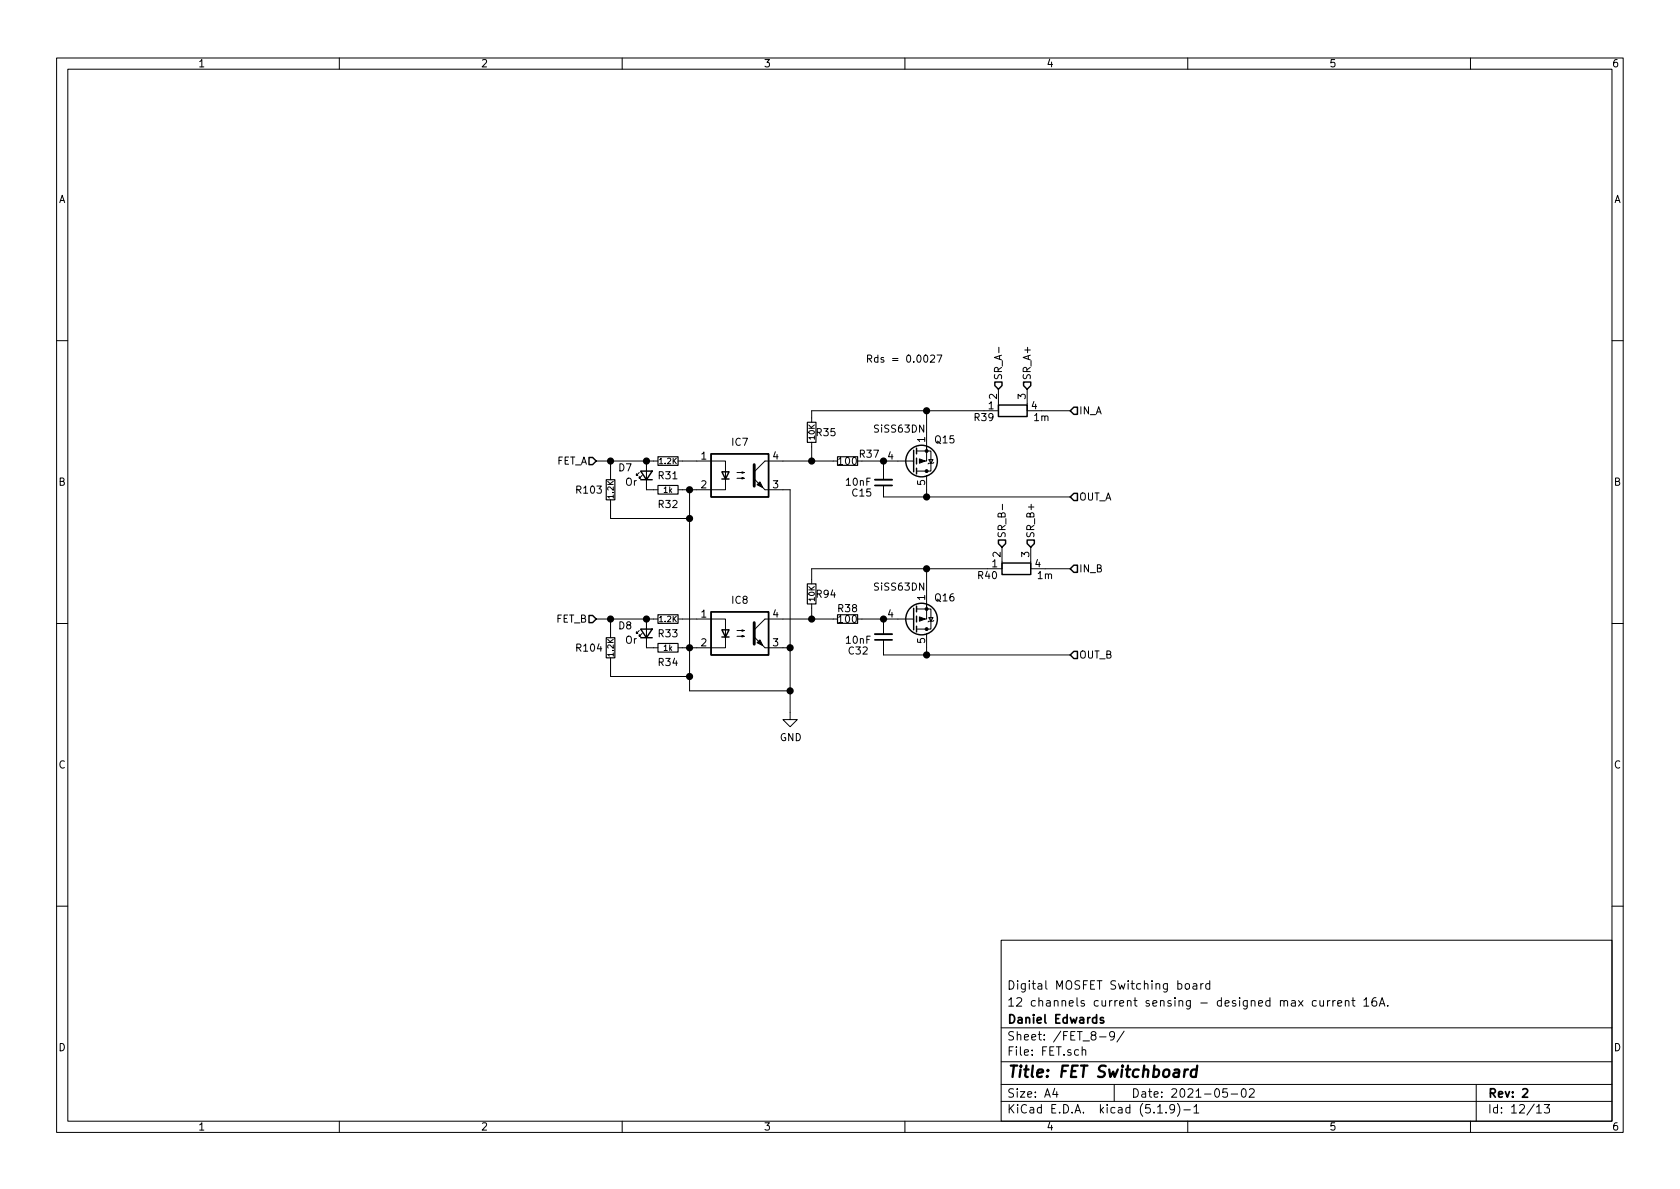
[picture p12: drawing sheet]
<svg xmlns="http://www.w3.org/2000/svg" width="297mm" height="210mm" viewBox="0 0 297 210" stroke-linecap="round" stroke-linejoin="round" font-family="sans-serif">
<g fill="none" stroke="#000" stroke-width=".18">
<path d="M10 10.3h277v189.9h-277zM12 12.2h273v186.1h-273zM60 10.3v1.9M110 10.3v1.9M160 10.3v1.9M210 10.3v1.9M260 10.3v1.9M10 60.2h2M143.5 78.2v3.3M162.1 79.8h2.5v3.5h-2.5M163.8 79v2.5h-1.2M163.8 72.6v7.2"/>
<path d="M164.5 62.9l.5-.1 .3 .3-.1 .2-.7 .8h.8M165.7 62.8h.8l-.5 1.3M176.5 68.8v3.8h-33v2.1M176.6 61.4v1M181.6 68.8v3.8h7.6M285 60.2h2M105.4 81.5h10.9M107.9 81.5v3.3M107.9 88.4v3.3h14M113 83.6l-.5 .5v-.3v.3h.3M113.5 84.1l-.5 .5v-.3v.3h.3M114.3 81.5v5.1h2"/>
<path d="M119.9 81.5h8.4v3.3M121.9 86.6v35.6h17.8M128.3 84.7v1.9h-8.4M130.3 84.6h1.3l-.4 .1v-.3l.4 .2M130.3 83.6h1.3l-.4 .1v-.3l.4 .2M135.3 86.6h4.4v40.6h1.3l-1.3 1.3-1.3-1.3h1.3M148.1 81.5h-12.8l-2 1.9M152.4 81.5h9.1M156.2 81.5v3.3M156.2 85.8v2.1h33M163.8 84.1v3.8M164.2 81.3h.8l-.4 .6z"/>
<path d="M165.1 81.8l-.1 .1h-.8l-.1 .1M177.2 96.8v3.8h-33.7v2.6M177.2 89.2v.9M182.2 96.8v3.8h7M10 110.3h2M105.4 109.5h10.9M107.9 109.5v3.3M107.9 116.3v3.3h14M113 111.5l-.5 .5v-.2v.2h.3M113.5 112l-.5 .5v-.2v.2h.3M114.3 109.5v5h2M119.9 109.5h8.4v3.3"/>
<path d="M128.3 112.6v1.9h-8.4M130.3 112.5h1.3l-.4 .1v-.2l.4 .1M130.3 111.5h1.3l-.4 .1v-.2l.4 .1M135.3 114.5h4.4M143.5 106.8v2.7M148.1 109.5h-12.8l-2 1.9M151.6 109.5h9.9M156.2 109.5v2.6M156.2 113.2v2.6h33M162.1 107.7h2.5v3.5h-2.5M163.8 106.9v2.6h-1.2M163.8 100.6v7.1"/>
<path d="M163.8 112v3.8M164.2 109.2h.8l-.4 .6zM165.1 109.7l-.1 .1h-.8l-.1 .2M285 110.3h2M10 160.2h2M177 166.3h108v32h-108zM209.6 174.1l.2-.2 .5 .2v.7l-.3 .1-.4-.1zM211 174h.5l.1 .9M211.6 174.3l-.5 .1a.29 .29 0 0 0-.2 .2 .29 .29 0 0 0 .2 .3l.5-.1M212.3 173.9v1M212.8 173.9l-.5 .3M213.9 174l-.4-.1-.3 .3 .1 .6h.6"/>
<path d="M213.9 173.4v1.5M232.7 177l-.4-.1-.3 .3 .1 .6 .2 .1 .4-.1M233.4 176.9l.1 .9 .3 .1 .2-.1M234 176.9v1M234.7 176.9v1M235.2 176.9l-.5 .3M235.7 176.9v1M236.1 176.9l-.3 .1-.1 .2M236.5 177.4l.7-.1v-.3l-.5-.1-.2 .2 .1 .7h.6M237.9 177.1l.2-.2 .3 .1 .1 .9M237.9 176.9v1M239 176.9h.6"/>
<path d="M239.2 176.4v1.3l.4 .2M241.1 176.9l.5-.5v1.5M241.1 177.9h.9M243.3 176.4a.62 .62 0 0 0-.7 .7v.7l.3 .1 .5-.1v-.5l-.1-.2-.4-.1-.3 .3M243.9 177.9l.5-1.5 .5 1.5M244 177.5h.7M245.4 177.8v.1M285 160.2h2M60 198.3v1.9M110 198.3v1.9M160 198.3v1.9M177 194.8h108"/>
<path d="M177 191.8h108M177 187.8h108M177 181.8h108M186.5 192.5l-.4 1h1M186.8 193v1M191.3 185.7l.3-.1 .3 .1 .1 .9M191.3 185.1v1.5M194.4 183.4h1.2M197 191.8v3M197.1 183.1l-.3 .3h-.3l-.3-.3v-.4l.1-.2 .5-.1 .2 .2a1.19 1.19 0 0 1-.2 1.2l-.5 .1M198.8 182.3l-1.3 2M204.7 196.8h.8"/>
<path d="M206.2 196.7v.1M207.7 196l-.1 .1a.48 .48 0 0 1-.6 .1l-.2-.2 .2-.6a.48 .48 0 0 1 .6 .1 1.27 1.27 0 0 1-.2 1.2l-.4 .1M208.2 195.1a1.71 1.71 0 0 1 0 2.3M209.3 196.3h1.2M210 198.3v1.9M211.1 195.8l.4-.5v1.5M211.1 196.8h.9M217 192.5h-.7l-.1 .7 .2-.1 .5 .1 .1 .2v.5l-.2 .1-.6-.1M217.7 193.5h1.1M219.6 192.7l.4-.2a.94 .94 0 0 1 0 1.5 .82 .82 0 0 1-.4-1.3zM220.9 192.7l.2-.2h.4l.2 .2 .1 .3-1 1h1M260 198.3v1.9"/>
<path d="M261 191.8v6.5M271.7 195.8l.4-.5v1.5M271.7 196.8h.8M273 195.3h1l-.5 .6 .4 .1v.7l-.2 .1-.7-.1"/>
</g>
<path d="M154.7 85.8h3M154.7 113.2h3M195.1 180l-.4-.1-.2 .2 .1 .3 .5 .1v.3h-.6M269.2 192.7l.3-.2h.3l.3 .5-.9 1h.9" fill="none" stroke="#000" stroke-width=".3"/>
<path d="M210.1 189.1a.54 .54 0 0 0-.7 .4M211.6 189.2a.68 .68 0 0 0-1 .3l-.1 .6 .2 .2 .1 .1 .6-.1M211.7 188.4l-.3 2" fill="none" stroke="#000" stroke-width=".41"/>
<path d="M142.7 74.7h1.6v3.5h-1.6zM107.2 84.8h1.5v3.6h-1.5zM116.3 80.8h3.6v1.5h-3.6zM116.3 85.8h3.6v1.6h-3.6zM148.1 80.8h3.5v1.5h-3.5zM107.2 112.8h1.5v3.5h-1.5zM116.3 113.8h3.6v1.5h-3.6zM116.3 108.7h3.6v1.5h-3.6zM142.7 103.2h1.6v3.6h-1.6zM148.1 108.7h3.5v1.5h-3.5z" fill="none" stroke="#000" stroke-width=".2"/>
<path d="M154.7 84.8h3M154.7 112.1h3" fill="none" stroke="#000" stroke-width=".33"/>
<g fill="none" stroke="#000" stroke-width=".25">
<path d="M161.5 79.6v3.8M162.1 79.2v1.1M175.9 67.6h1.3v.6l-.7 .6-.6-.6zM176.5 71.6h5.1v2.1h-5.1zM181 67.6h1.2v.6l-.6 .6-.6-.6zM189.9 72h.6v1.3h-.6l-.7-.7zM104.1 80.9h.7l.6 .6-.6 .7h-.7zM113.3 83.3h2l-1 1.5zM113.3 84.8h2M125.7 80.3h10.2v7.6h-10.2zM127.6 83.4h1.3l-.6 1.3zM127.6 84.7h1.3"/>
<path d="M162.1 81v1M162.1 82.8v1M176.5 95.5h1.3v.6l-.6 .7-.7-.7zM177.2 99.6h5v2h-5zM181.6 95.5h1.3v.6l-.7 .7-.6-.7zM189.2 87.9l.7-.7h.6v1.3h-.6zM189.9 99.9h.6v1.3h-.6l-.7-.6zM104.1 108.8h.7l.6 .7-.6 .6h-.7zM113.3 111.2h2l-1 1.6zM113.3 112.8h2M125.7 108.2h10.2v7.6h-10.2zM127.6 111.4h1.3l-.6 1.2z"/>
<path d="M127.6 112.6h1.3M161.5 107.6v3.8M162.1 107.2v1M162.1 109v1M162.1 110.7v1.1M189.2 115.8l.7-.6h.6v1.3h-.6z"/>
<circle cx="162.9" cy="81.5" r="2.79"/>
<circle cx="162.9" cy="109.5" r="2.79"/>
</g>
<g fill="#000" stroke="#000" stroke-width=".18">
<path d="M133.9 85.7l.5-.5 .5 1zM133.3 84.7l2 1.9zM162.6 81.1l1 .4-1 .4zM133.9 113.7l.5-.5 .5 1zM133.3 112.6l2 1.9zM162.6 109.1l1 .4-1 .3z"/>
<circle cx="163.8" cy="79.8" r=".25"/>
<circle cx="163.8" cy="83.3" r=".25"/>
<circle cx="163.8" cy="107.7" r=".25"/>
<circle cx="163.8" cy="111.2" r=".25"/>
</g>
<path d="M133.3 82.2v3.8M133.3 110.1v3.8" fill="none" stroke="#000" stroke-width=".51"/>
<g fill="#000" stroke="#000" stroke-width=".25">
<circle cx="163.8" cy="72.6" r=".51"/>
<circle cx="108" cy="81.5" r=".51"/>
<circle cx="114.3" cy="81.5" r=".51"/>
<circle cx="121.9" cy="91.7" r=".51"/>
<circle cx="121.9" cy="86.6" r=".51"/>
<circle cx="143.5" cy="81.5" r=".51"/>
<circle cx="156.2" cy="81.5" r=".51"/>
<circle cx="163.8" cy="87.9" r=".51"/>
<circle cx="108" cy="109.5" r=".51"/>
<circle cx="114.3" cy="109.5" r=".51"/>
<circle cx="121.9" cy="114.5" r=".51"/>
<circle cx="121.9" cy="119.6" r=".51"/>
<circle cx="139.7" cy="114.5" r=".51"/>
<circle cx="143.5" cy="109.5" r=".51"/>
<circle cx="156.2" cy="109.5" r=".51"/>
<circle cx="163.8" cy="115.8" r=".51"/>
<circle cx="163.8" cy="100.6" r=".51"/>
<circle cx="139.7" cy="122.2" r=".51"/>
</g>
<text font-size="2.8" x="178" y="190.5">Title: FET Switchboard</text>
<g font-size="2.1">
<text x="178" y="178">12 channels current sensing - designed max current 16A.</text>
<text x="178" y="175">Digital MOSFET Switching board</text>
<text x="178" y="184">Sheet: /FET_8-9/</text>
<text x="178" y="181">Daniel Edwards</text>
<text x="178" y="186.7">File: FET.sch</text>
<text x="178" y="196.9">KiCad E.D.A. kicad (5.1.9)-1</text>
<text x="178" y="194.1">Size: A4</text>
<text x="200" y="194.1">Date: 2021-05-02</text>
<text x="263" y="194.1">Rev: 2</text>
<text x="263" y="196.9">Id: 12/13</text>
</g>
<g font-size="1.8">
<text x="35" y="11.9">1</text>
<text x="85" y="11.9">2</text>
<text x="135" y="11.9">3</text>
<text x="185" y="11.9">4</text>
<text x="235" y="11.9">5</text>
<text x="285" y="11.9">6</text>
<text x="10.4" y="35.9">A</text>
<text x="285.4" y="35.9">A</text>
<text x="153" y="64.1">Rds = 0.0027</text>
<text x="176.3" y="70.6" transform="rotate(-90 176.3 70.6)">2</text>
<text x="177.2" y="67.3" transform="rotate(-90 177.2 67.3)">SR_A-</text>
<text x="181.4" y="70.6" transform="rotate(-90 181.4 70.6)">3</text>
<text x="182.2" y="67.3" transform="rotate(-90 182.2 67.3)">SR_A+</text>
<text x="144.4" y="77.1">R35</text>
<text x="154.7" y="76.5">SiSS63DN</text>
<text x="172.3" y="74.5">R39</text>
<text x="174.8" y="72.4">1</text>
<text x="182.4" y="72.4">4</text>
<text x="182.9" y="74.5">1m</text>
<text x="190.8" y="73.3">IN_A</text>
<text x="98.3" y="82.2">FET_A</text>
<text x="109.4" y="83.4">D7</text>
<text x="124" y="81.3">1</text>
<text x="129.4" y="78.8">IC7</text>
<text x="136.7" y="81.3">4</text>
<text x="148.4" y="82.2">100</text>
<text x="152" y="80.9">R37</text>
<text x="157" y="81.3">4</text>
<text x="163.6" y="78.2" transform="rotate(-90 163.6 78.2)">1</text>
<text x="165.4" y="78.4">Q15</text>
<text x="10.4" y="85.9">B</text>
<text x="102" y="87.3">R103</text>
<text x="110.6" y="85.9">Or</text>
<text x="116.5" y="84.8">R31</text>
<text x="116.5" y="89.8">R32</text>
<text x="124" y="86.4">2</text>
<text x="136.7" y="86.4">3</text>
<text x="149.7" y="85.9">10nF</text>
<text x="150.7" y="87.8">C15</text>
<text x="163.6" y="85.8" transform="rotate(-90 163.6 85.8)">5</text>
<text x="190.8" y="88.5">OUT_A</text>
<text x="285.4" y="85.9">B</text>
<text x="177.8" y="95.2" transform="rotate(-90 177.8 95.2)">SR_B-</text>
<text x="182.9" y="95.2" transform="rotate(-90 182.9 95.2)">SR_B+</text>
<text x="175.4" y="100.3">1</text>
<text x="176.9" y="98.5" transform="rotate(-90 176.9 98.5)">2</text>
<text x="182" y="98.5" transform="rotate(-90 182 98.5)">3</text>
<text x="183" y="100.3">4</text>
<text x="190.8" y="101.2">IN_B</text>
<text x="129.4" y="106.8">IC8</text>
<text x="144.4" y="105.7">R94</text>
<text x="154.7" y="104.4">SiSS63DN</text>
<text x="163.6" y="106.1" transform="rotate(-90 163.6 106.1)">1</text>
<text x="165.4" y="106.3">Q16</text>
<text x="173" y="102.4">R40</text>
<text x="183.5" y="102.4">1m</text>
<text x="98.3" y="110.1">FET_B</text>
<text x="109.4" y="111.3">D8</text>
<text x="110.6" y="113.8">Or</text>
<text x="116.5" y="112.7">R33</text>
<text x="124" y="109.2">1</text>
<text x="136.7" y="109.2">4</text>
<text x="148.2" y="108.2">R38</text>
<text x="148.4" y="110.2">100</text>
<text x="149.7" y="113.8">10nF</text>
<text x="157" y="109.2">4</text>
<text x="163.6" y="113.8" transform="rotate(-90 163.6 113.8)">5</text>
<text x="102" y="115.2">R104</text>
<text x="116.5" y="117.8">R34</text>
<text x="124" y="114.3">2</text>
<text x="136.7" y="114.3">3</text>
<text x="150.1" y="115.7">C32</text>
<text x="190.8" y="116.5">OUT_B</text>
<text x="137.9" y="131.1">GND</text>
<text x="10.4" y="135.9">C</text>
<text x="285.4" y="135.9">C</text>
<text x="10.4" y="185.9">D</text>
<text x="285.4" y="185.9">D</text>
<text x="35" y="199.9">1</text>
<text x="85" y="199.9">2</text>
<text x="135" y="199.9">3</text>
<text x="185" y="199.9">4</text>
<text x="235" y="199.9">5</text>
<text x="285" y="199.9">6</text>
</g>
<g font-size="1.4">
<text x="144" y="77.7" transform="rotate(-90 144 77.7)">10K</text>
<text x="116.7" y="82.1">1.2K</text>
<text x="108.5" y="88.1" transform="rotate(-90 108.5 88.1)">1.2K</text>
<text x="117.3" y="87.1">1k</text>
<text x="144" y="106.3" transform="rotate(-90 144 106.3)">10K</text>
<text x="116.7" y="110">1.2K</text>
<text x="108.5" y="116" transform="rotate(-90 108.5 116)">1.2K</text>
<text x="117.3" y="115.1">1k</text>
</g>
</svg>
